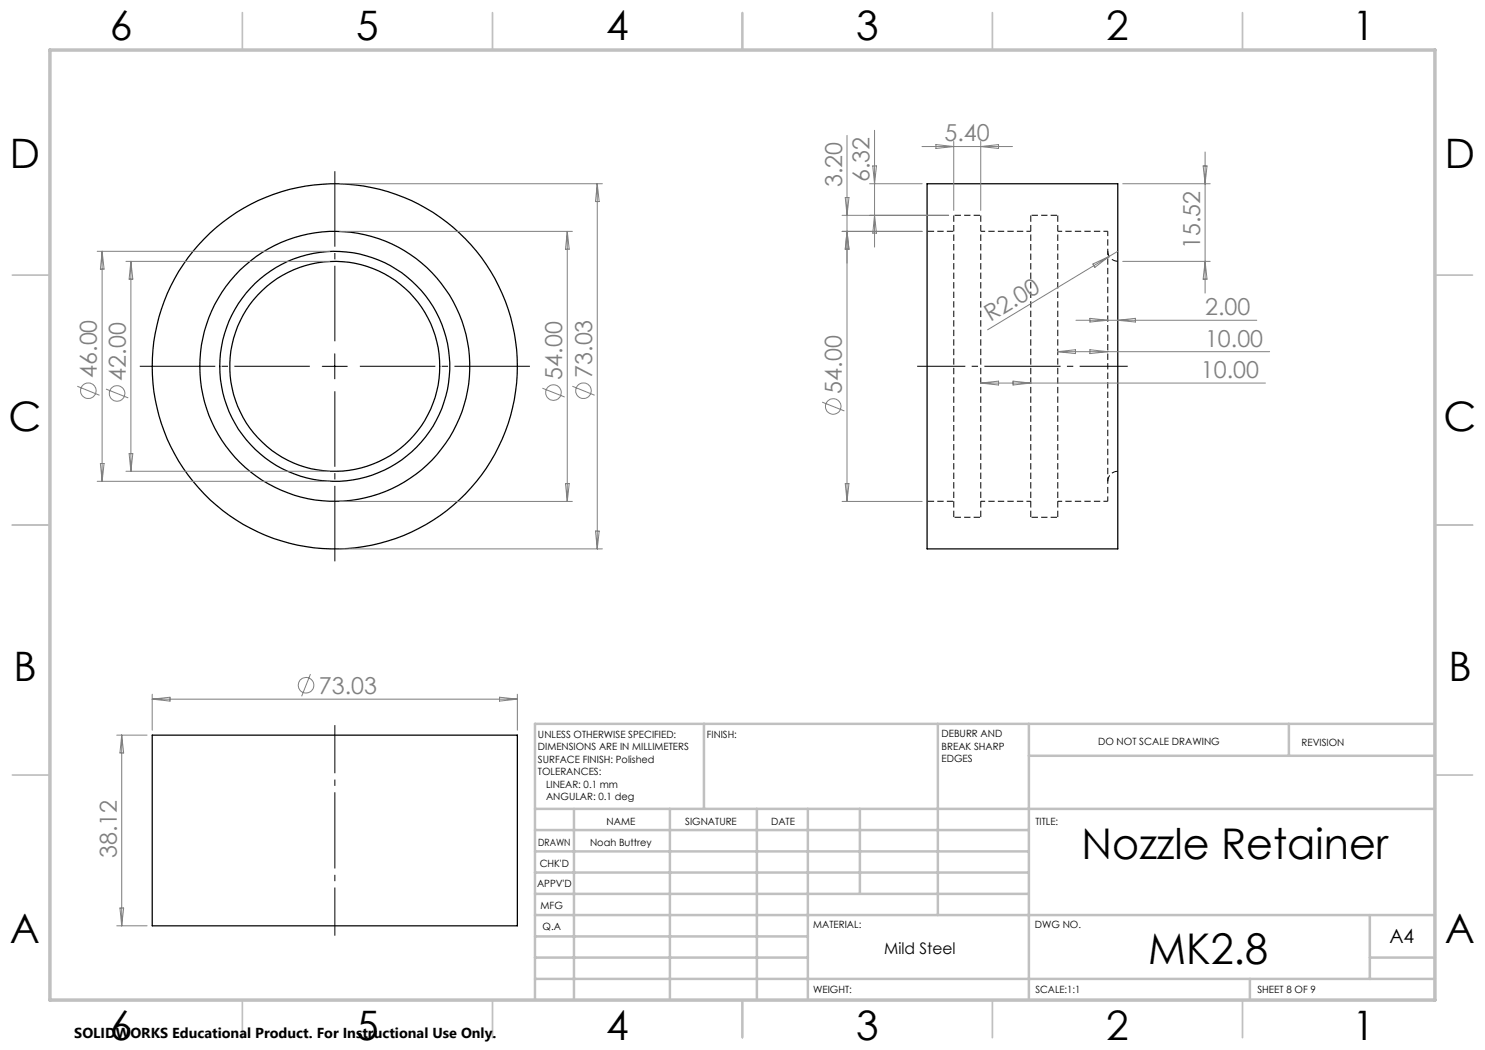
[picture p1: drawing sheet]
<svg xmlns="http://www.w3.org/2000/svg" width="297mm" height="210mm" viewBox="0 0 297 210" stroke-linecap="round" stroke-linejoin="round" font-family="sans-serif">
<g fill="none" stroke="#000" stroke-width=".25">
<path d="M185.4 36.8h38.2v73h-38.2zM30.4 147h73.1v38.2h-73.1z"/>
<circle cx="66.9" cy="73.3" r="21"/>
<circle cx="67" cy="73.3" r="36.5"/>
<circle cx="67" cy="73.3" r="23"/>
<circle cx="67" cy="73.3" r="27"/>
</g>
<path d="M190.8 43.1v60.4M196.2 43.1v60.4M206.2 43.1v60.4M211.6 43.1v60.4M223.6 52.3a2 2 0 0 1-2-2M221.6 96.3a2 2 0 0 1 2-2" fill="none" stroke="#000" stroke-width=".2" stroke-dasharray="1.3 .6" stroke-linecap="butt"/>
<path d="M221.6 46.3v54" fill="none" stroke="#000" stroke-width=".2" stroke-dasharray="1.3 .6" stroke-dashoffset=".3" stroke-linecap="butt"/>
<path d="M196.2 43.1h-5.4M211.6 43.1h-5.4M190.8 103.5h5.4M206.2 103.5h5.4" fill="none" stroke="#000" stroke-width=".2" stroke-dasharray="1.3 .6" stroke-dashoffset="-.2" stroke-linecap="butt"/>
<path d="M206.2 46.3h-10M221.6 46.3h-10M196.2 100.3h10M211.6 100.3h10" fill="none" stroke="#000" stroke-width=".2" stroke-dasharray="1.3 .6" stroke-dashoffset=".4" stroke-linecap="butt"/>
<path d="M190.8 46.3h-5.4M185.4 100.3h5.4" fill="none" stroke="#000" stroke-width=".2" stroke-dasharray="1.3 .6" stroke-dashoffset="-.1" stroke-linecap="butt"/>
<g fill="none" stroke="#808080" stroke-width=".2">
<path d="M67.9 36.8h52.6M119.5 36.8v73M119.5 36.8l.3 3.5h-.7zM169.1 39.5h.7l-.4 3.6zM169.4 27.1v73.2M173.9 36.8h10.5M174.6 33.2h.7l-.4 3.6zM174.9 26.1v23.3M184.4 29.3h18.1M187.2 28.9l3.5 .4-3.5 .4zM190.7 28.3v13.8M196.1 29.3l3.6-.4v.8z"/>
<path d="M196.1 28.3v13.8M224.5 36.8h17.5M240.6 33.2h.8l-.4 3.6zM241 30.4v28.2M19.4 50.3h46.6M20.4 50.3v46M20.4 50.3l.4 3.5h-.7zM25.2 52.3h40.8M26.2 52.3l.4 3.5h-.8zM26.2 52.3v42M67.9 46.3h46.6M113.5 46.3l.3 3.5h-.7z"/>
<path d="M113.5 46.3v54M168.4 46.3h16M168.4 43.1h21.3M169.4 46.3l.4 3.5h-.7zM174.9 43.1l.4 3.5h-.7zM218.6 52.8l3.2-1.5-2.8 2.2zM221.8 51.3l-24.3 14.7M223.6 50.3l-1.8 1M224.5 52.3h17.5M241 52.3l.4 3.5h-.8zM15.5 77.2l4.4 1.8M21.2 77.8l4.4 1.8"/>
<path d="M108.5 77.6l4.4 1.8M114.5 77.2l4.4 1.8M196.1 76.6h57M196.1 76.6l3.6-.4v.8zM202.6 76.2l3.5 .4-3.5 .4zM211.5 70.3h42.4M211.5 70.3l3.6-.4v.8zM215.2 64.1h36.2M218 69.9l3.5 .4-3.5 .4zM218 63.7l3.5 .4-3.5 .3zM223.6 64.1l3.5-.4v.7zM19.4 96.3h46.6"/>
<path d="M20.1 92.7h.7l-.4 3.6zM25.2 94.3h40.8M25.8 90.7h.8l-.4 3.6zM113.1 96.7h.7l-.3 3.6zM164.4 80.4l4.5 1.8M169.1 96.7h.7l-.4 3.6zM67.9 109.8h52.6M67.9 100.3h46.6M119.1 106.2h.7l-.3 3.6zM168.4 100.3h16M30.4 138.8v7.2M30.4 139.8h73.1"/>
<path d="M30.4 139.8l3.6-.4v.8zM62.1 134.8l-1.8 4.5M99.9 139.4l3.6 .4-3.6 .4zM103.5 138.8v7.2M23.4 147h6M24.3 147v38.2M24.3 147l.4 3.6h-.7zM23.4 185.2h6M24 181.6h.7l-.4 3.6z"/>
<circle cx="17.7" cy="78.1" r="1.55"/>
<circle cx="23.4" cy="78.7" r="1.55"/>
<circle cx="110.7" cy="78.5" r="1.55"/>
<circle cx="116.7" cy="78.1" r="1.55"/>
<circle cx="166.7" cy="81.3" r="1.55"/>
<circle cx="61.2" cy="137.1" r="1.56"/>
</g>
<path d="M225.6 73.3h-42.2M67 187.1v-42.1" fill="none" stroke="#000" stroke-width=".2" stroke-dasharray="15.2 1.3 1.3 1.3" stroke-dashoffset="5.6" stroke-linecap="butt"/>
<path d="M62 73.3h-34M67 68.3v-34.1M67 78.3v34M72 73.3h34" fill="none" stroke="#000" stroke-width=".2" stroke-dasharray="15.2 1.3 1.3 1.3" stroke-dashoffset=".1" stroke-linecap="butt"/>
<path d="M64.5 73.3h5M67 70.8v5" fill="none" stroke="#000" stroke-width=".2"/>
<g fill="none" stroke="#c0c0c0" stroke-width=".35">
<path d="M48.5 2.5v7.5M98.5 2.5v7.5M148.5 2.5v7.5M198.5 2.5v7.5M248.5 2.5v7.5M2.5 55h7.5M287 55h7.5M2.5 105h7.5M287 105h7.5M2.5 155h7.5M287 155h7.5M48.5 200v7.5"/>
<path d="M98.5 200v7.5M148.5 200v7.5M198.5 200v7.5M248.5 200v7.5"/>
</g>
<g fill="none" stroke="#c0c0c0" stroke-width=".5">
<path d="M140.8 144.8v17M187.6 144.8v38.2M205.8 144.8v55.2M205.8 151.2h81.2M257.8 144.8v6.4M287 144.8h-180v55.2M107 161.8h180M107 178.8h98.8M107 174.5h98.8M107 170.3h98.8M107 166h98.8M114.8 161.8v38.2"/>
<path d="M134 161.8v38.2M151.4 161.8v38.2M161.6 161.8v38.2M172 161.8v17M107 195.8h180M107 191.5h54.6M107 187.3h54.6M107 183h180M250 195.8v4.2M274 191.5h13M274 183v12.8"/>
</g>
<path d="M10 10h277v190h-277z" fill="none" stroke="#c0c0c0" stroke-width=".7"/>
<g font-size="8.5">
<text x="216.3" y="171.8">Nozzle Retainer</text>
<text x="229.6" y="192.7">MK2.8</text>
</g>
<g font-size="8.1">
<text x="22" y="8">6</text>
<text x="71.2" y="8">5</text>
<text x="121.2" y="8">4</text>
<text x="171.3" y="8">3</text>
<text x="221.3" y="8">2</text>
<text x="270.5" y="8">1</text>
<text x="2" y="33.6">D</text>
<text x="289" y="33.6">D</text>
<text x="1.7" y="86.1">C</text>
<text x="288.7" y="86.1">C</text>
<text x="2.7" y="136.1">B</text>
<text x="289.7" y="136.1">B</text>
<text x="2" y="188.6">A</text>
<text x="289" y="188.6">A</text>
<text x="22" y="208">6</text>
<text x="71.2" y="208">5</text>
<text x="121.2" y="208">4</text>
<text x="171.3" y="208">3</text>
<text x="221.3" y="208">2</text>
<text x="270.5" y="208">1</text>
</g>
<g font-size="4.7" fill="#808080">
<text x="188.9" y="28.3">5.40</text>
<text x="168.4" y="37.4" transform="rotate(-90 168.4 37.4)">3.20</text>
<text x="173.9" y="36.4" transform="rotate(-90 173.9 36.4)">6.32</text>
<text x="240" y="49.9" transform="rotate(-90 240 49.9)">15.52</text>
<text x="198.1" y="64.4" transform="rotate(-31 198.1 64.4)">R2.00</text>
<text x="241" y="63">2.00</text>
<text x="241" y="69.3">10.00</text>
<text x="19.4" y="75.6" transform="rotate(-90 19.4 75.6)">46.00</text>
<text x="25.1" y="76.1" transform="rotate(-90 25.1 76.1)">42.00</text>
<text x="112.4" y="75.9" transform="rotate(-90 112.4 75.9)">54.00</text>
<text x="118.4" y="75.6" transform="rotate(-90 118.4 75.6)">73.03</text>
<text x="240.2" y="75.6">10.00</text>
<text x="168.4" y="78.7" transform="rotate(-90 168.4 78.7)">54.00</text>
<text x="63.8" y="138.7">73.03</text>
<text x="23.4" y="171.6" transform="rotate(-90 23.4 171.6)">38.12</text>
</g>
<text font-size="3.9" x="277.9" y="188.5">A4</text>
<text font-size="3.2" x="176.8" y="190.9">Mild Steel</text>
<text font-size="2.9" x="14.9" y="207.6">SOLIDWORKS Educational Product. For Instructional Use Only.</text>
<g font-size="2">
<text x="107.6" y="147.6">UNLESS OTHERWISE SPECIFIED:</text>
<text x="141.4" y="147.6">FINISH:</text>
<text x="188.3" y="147.5">DEBURR AND</text>
<text x="188.3" y="150">BREAK SHARP</text>
<text x="219.6" y="149">DO NOT SCALE DRAWING</text>
<text x="260.3" y="149.2">REVISION</text>
<text x="107.6" y="150.1">DIMENSIONS ARE IN MILLIMETERS</text>
<text x="107.6" y="152.6">SURFACE FINISH: Polished</text>
<text x="107.6" y="155.1">TOLERANCES:</text>
<text x="188.3" y="152.5">EDGES</text>
<text x="109.2" y="157.6">LINEAR: 0.1 mm</text>
<text x="109.2" y="160.1">ANGULAR: 0.1 deg</text>
<text x="121.3" y="165">NAME</text>
<text x="137" y="164.9">SIGNATURE</text>
<text x="154.2" y="164.9">DATE</text>
<text x="207.1" y="164.9">TITLE:</text>
<text x="107.6" y="169.1">DRAWN</text>
<text x="107.9" y="173.3">CHK'D</text>
<text x="118" y="169.1">Noah Buttrey</text>
<text x="107.4" y="177.4">APPV'D</text>
<text x="108.1" y="181.8">MFG</text>
<text x="108.5" y="186">Q.A</text>
<text x="162.6" y="185.5">MATERIAL:</text>
<text x="207" y="185.5">DWG NO.</text>
<text x="162.6" y="198.5">WEIGHT:</text>
<text x="207.1" y="198.6">SCALE:1:1</text>
<text x="251.5" y="198.6">SHEET 8 OF 9</text>
</g>
</svg>
